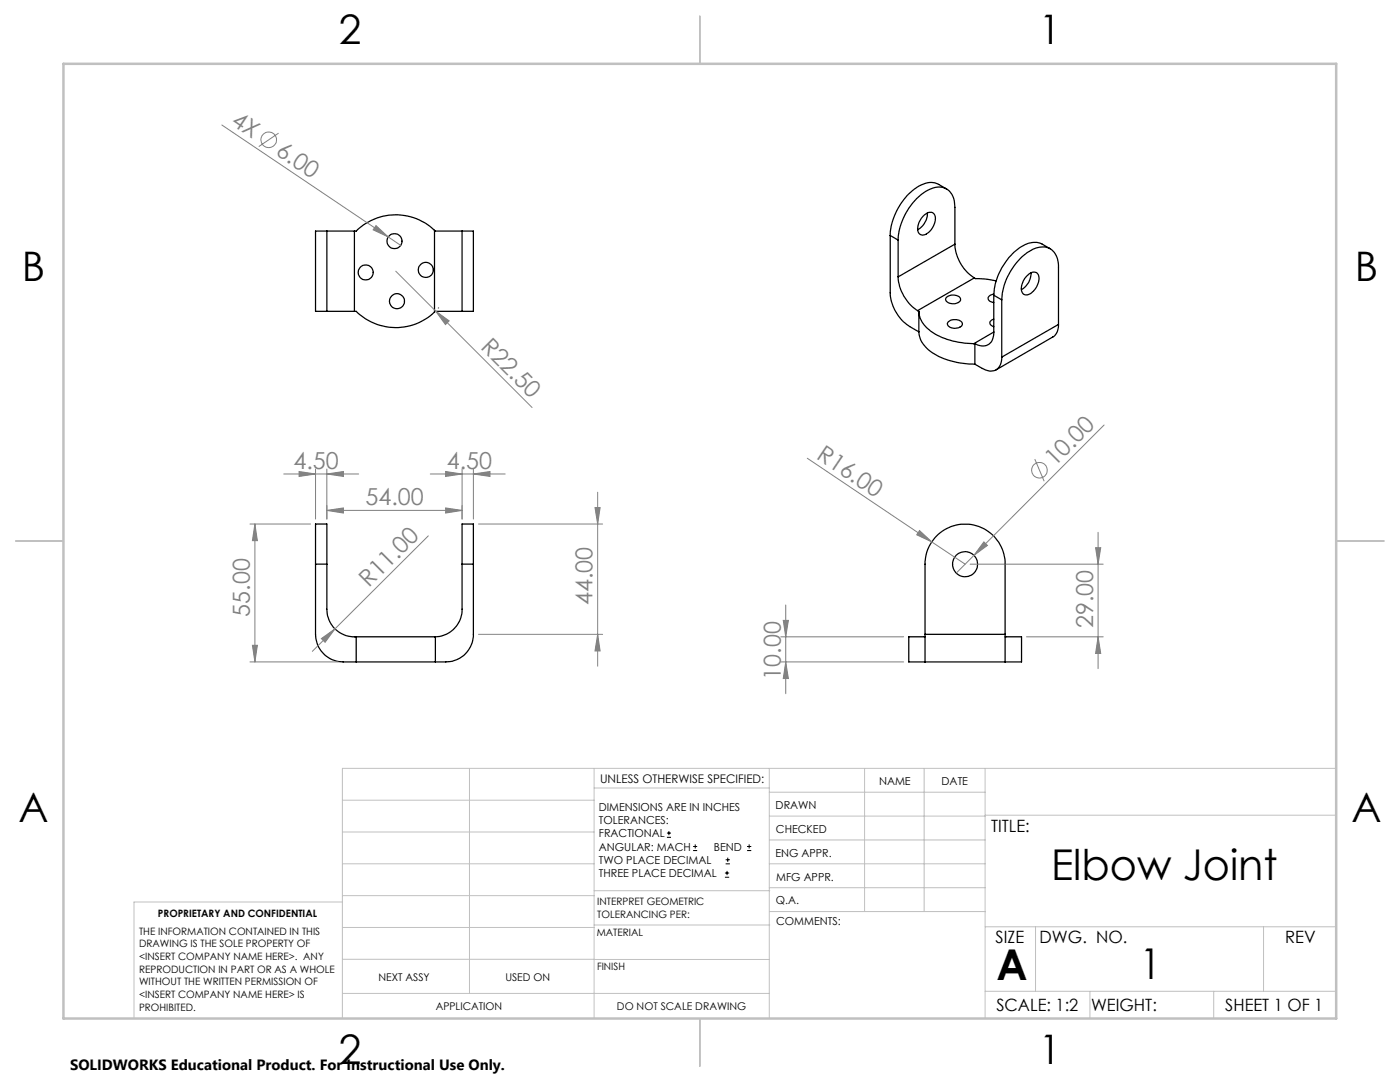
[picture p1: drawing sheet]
<svg xmlns="http://www.w3.org/2000/svg" width="279mm" height="216mm" viewBox="0 0 279 216" stroke-linecap="round" stroke-linejoin="round" font-family="sans-serif">
<g fill="none" stroke="#000" stroke-width=".25">
<path d="M188.9 37.7l-1.6-.9a4.2 4.2 0 0 0-4.5 .7 12.6 12.6 0 0 0-5.1 9.5M65.2 46.1h-2.2v16h2.2M65.2 46.1v16M65.2 46.1h5.5M70.7 46.1v16M86.7 46l.2 .1h5.3M86.7 46a11.2 11.2 0 0 0-15.6 .1h-.4M86.7 46v16.3M92.2 46.1v16M92.2 46.1h2.3v16h-2.3M177.7 47v11.4a8.6 8.6 0 0 0 3.8 6.8l1.9 1M177.7 47l1.5 .9"/>
<path d="M179.2 47.9a12.2 12.2 0 0 1 6.6-10.2 3.2 3.2 0 0 1 4.7 2.9l.1 8.1M179.2 55.2a8.5 8.5 0 0 0 3.9 6.8M179.2 47.9v7.3M184.2 43.1a1.45 1.45 0 0 1 2.2-.4 3.1 3.1 0 0 1-1.1 3.7 1.19 1.19 0 0 1-2.1-.2 3.5 3.5 0 0 1 1-3.1zM185.1 42.5a3.8 3.8 0 0 1-1.9 3.3M188.9 59.3a2.03 2.03 0 0 1 2.8 .2 1.09 1.09 0 0 1-1.4 1.1 1.23 1.23 0 0 1-1.6-1zM190.6 48.7a8.5 8.5 0 0 0 3.9 6.8M190.6 48.7l-11.4 6.5M194.5 55.5l.2 .1 1.8 .1 2.3 .4M194.5 55.5l-11.4 6.5M198.3 58.7a.86 .86 0 0 0-.9 .3 .86 .86 0 0 0 0 1l.9 .4M198.3 58.9l1.6 .9"/>
<path d="M198.3 58.9v7.4M199.9 59.8a12.3 12.3 0 0 1 6.6-10.2 3.2 3.2 0 0 1 4.7 2.9v12.2M199.9 59.8v11.5M204.9 55.1a1.53 1.53 0 0 1 2.1-.6 2.96 2.96 0 0 1-1 3.8 1.17 1.17 0 0 1-1.2 .6 1.17 1.17 0 0 1-1-1.1v-.2a4.1 4.1 0 0 1 1.1-2.5zM205.8 54.4a3.7 3.7 0 0 1-2 3.4M209.6 49.6l-1.6-.9a4.4 4.4 0 0 0-4.6 .8 12.6 12.6 0 0 0-5.1 9.4M65.2 62.1h5.5M70.7 62.1h.4a11.2 11.2 0 0 0 15.6 .2M92.2 62.1h-5.3l-.2 .2M183.1 62l.3 .1M183.4 66.2a6.1 6.1 0 0 0 3.9 4.9 17.8 17.8 0 0 0 7.3 1.6M183.4 62.1a5.6 5.6 0 0 0 3.2 4.5 16.1 16.1 0 0 0 7.7 2"/>
<path d="M183.4 62.1v4.1M189.2 64.2a1.96 1.96 0 0 1 2.9 .3 1.38 1.38 0 0 1-1.9 1 .85 .85 0 0 1-.9-.3 .85 .85 0 0 1-.1-1zM194.3 68.6h.3M194.6 68.6v4.1M198.3 66.3a2.36 2.36 0 0 1-1 2.4 2.36 2.36 0 0 1-2.7-.1M198.3 63.7a.76 .76 0 0 0-.7 .7 .76 .76 0 0 0 .7 .8M198.3 66.3l-4 2.3M199.9 71.3a2.35 2.35 0 0 1-2.4 2.7l-.9-.2-2-1.1M211.2 64.7a2.64 2.64 0 0 1-1.1 2.5l-11.3 6.6M211.2 64.7l-11.3 6.6M63 112.6v-8h2.2v8M63 112.6v14a5.5 5.5 0 0 0 5.5 5.5h2.6"/>
<path d="M63 112.6h2.2M65.2 112.6v9a5.5 5.5 0 0 0 5.9 5.5M92.2 112.6v9a5.5 5.5 0 0 1-5.3 5.5M92.2 112.6v-8h2.3v8M92.2 112.6h2.3M94.5 112.6v14a5.5 5.5 0 0 1-5.5 5.5h-2.1M71.1 132.1h15.8M71.1 127.1h15.8M71.1 127.1v5M86.9 127.1v5M184.6 126.6v-14a8 8 0 0 1 8-8 8 8 0 0 1 8 8v14M184.6 126.6v5.5"/>
<path d="M184.6 127.1h-3.2v5h3.2M184.6 132.1h16M184.6 126.6h16M200.6 126.6v5.5M200.6 127.1h3.3v5h-3.3"/>
<circle cx="73" cy="54.4" r="1.49"/>
<circle cx="78.7" cy="48.1" r="1.51"/>
<circle cx="85" cy="53.9" r="1.51"/>
<circle cx="79.2" cy="60.1" r="1.49"/>
<circle cx="192.6" cy="112.6" r="2.5"/>
</g>
<g fill="none" stroke="#808080" stroke-width=".2">
<path d="M44.3 24.9l33.2 22.4M55.6 26.6l-4 2.6M75 45l2.5 2.3-3-1.4zM77.5 47.3l2.5 1.7M79 54.1l7.9 8M86.9 62.1l2.7 1.9-.7 .8zM86.9 62.1l19.3 19.2M87.6 61.3l-.2 .3M56.6 94.6h15M59.7 94.1l3.3 .5-3.3 .5zM63 93.6v10M65.2 94.6l3.3-.5v1z"/>
<path d="M65.2 93.6v10M85.9 94.6h14.9M88.9 94.1l3.3 .5-3.3 .5zM92.2 93.6v10M94.5 94.6l3.3-.5v1zM94.5 93.6v10M119.3 98.2v34.7M161.1 91.4l24.8 16.7M206.5 91.6l1.9 4.4M220.3 84.8l-29.4 29.5M49.9 104.6h12.1M50.9 104.6l.5 3.3h-1z"/>
<path d="M50.9 104.6v27.5M65.2 101.8l3.3-.4v1zM65.2 101.8h27M85.5 106.9l-23.2 23.1M88.9 101.4l3.3 .4-3.3 .6zM95.5 104.6h24.8M118.7 101.3h1.1l-.5 3.3zM183.5 105.9l2.4 2.2-2.9-1.4zM185.9 108.1l6.7 4.5M193.6 112.6h26.6M196.4 108.1l.7 .7-2.7 2zM218.7 109.3h1l-.6 3.3z"/>
<path d="M219.1 106.2v27.2M49.9 132.1h17.6M50.4 128.8h1l-.5 3.3zM64.1 127.4l2.8-1.9-2 2.7zM95.5 126.6h24.8M119.3 126.6l.5 3.3h-1.1zM155.8 132.1h24.5M155.8 127.1h24.5M156.3 123.8h1l-.5 3.3zM156.8 132.1l.5 3.3h-1zM156.8 120.7v17.7M204.9 127.1h15.3"/>
<path d="M219.1 127.1l.6 3.3h-1z"/>
<circle cx="53.6" cy="27.9" r="1.56"/>
<circle cx="207.4" cy="93.8" r="1.56"/>
</g>
<g fill="none" stroke="#000" stroke-width=".2">
<path d="M133.1 167.1h.8M133.1 166.2h.8M133.5 165.8v.9M138.3 169.7h.8M138.3 168.9h.8M138.7 168.5v.8M144.7 175h.8M144.7 174.2h.8M144.8 172.4h.9M144.8 171.6h.9M145.1 173.8v.8M145.2 171.1v.9"/>
<path d="M149.1 169.7h.8M149.1 168.9h.8M149.5 168.5v.8"/>
</g>
<g fill="none" stroke="#c0c0c0" stroke-width=".2">
<path d="M68.3 159.7h50.3M93.7 153.3v44.9M118.6 153.3v49.9M118.6 157.2h34.9M153.5 153.3v49.9M153.5 158.1h43.1M172.5 153.3v28.6M184.4 153.3v28.6M196.6 153.3v49.9M266.7 153.3h-198.4v49.9M68.3 178.7h50.3M68.3 172.4h50.3"/>
<path d="M68.3 166h50.3M68.3 180h-41.6v23.2M118.6 177.7h35M153.5 167.6h43.1M153.5 162.8h43.1M153.5 172.4h43.1M153.5 177.1h43.1M196.6 162.7h70.1M68.3 198.2h85.2M68.3 191.4l85.2 .1M68.3 185.1h50.3M118.6 184.6h35"/>
<path d="M153.6 181.9h43M196.6 197.8h70.1M196.6 184.9h70.1M206.7 184.9v12.9M217.5 197.8v5.4M242.2 197.8v5.4M252.2 184.9v12.9"/>
</g>
<path d="M139.7 3.2v9.5M3.1 107.9h9.6M266.7 107.9h9.5M139.7 203.2v9.6" fill="none" stroke="#c0c0c0" stroke-width=".25"/>
<path d="M12.7 12.7h254v190.5h-254z" fill="none" stroke="#c0c0c0" stroke-width=".5"/>
<g fill="#808080">
<path d="M75 45l2.5 2.3-3-1.4z"/>
<path d="M183.5 105.9l2.4 2.2-2.9-1.4z"/>
<path d="M196.4 108.1l.7 .7-2.7 2z"/>
<path d="M64.1 127.4l2.8-1.9-2 2.7z"/>
<path d="M86.9 62.1l2.7 1.9-.7 .8z"/>
<path d="M65.2 94.6l3.3-.5v1zM59.7 94.1l3.3 .5-3.3 .5zM94.5 94.6l3.3-.5v1zM88.9 94.1l3.3 .5-3.3 .5z"/>
<path d="M65.2 101.8l3.3-.4v1zM88.9 101.4l3.3 .4-3.3 .6z"/>
<path d="M119.3 126.6l.5 3.3h-1.1zM118.7 101.3h1.1l-.5 3.3z"/>
<path d="M50.9 104.6l.5 3.3h-1zM50.4 128.8h1l-.5 3.3zM156.3 123.8h1l-.5 3.3zM156.8 132.1l.5 3.3h-1zM218.7 109.3h1l-.6 3.3zM219.1 127.1l.6 3.3h-1z"/>
</g>
<g font-size="8.5">
<text x="209.8" y="175.5">Elbow Joint</text>
<text x="198.9" y="195.5">A</text>
<text x="227.5" y="195.4">1</text>
</g>
<g font-size="8.1">
<text x="67.6" y="8.9">2</text>
<text x="207.3" y="8.9">1</text>
<text x="4.4" y="56.2">B</text>
<text x="270.4" y="56.2">B</text>
<text x="3.7" y="164.1">A</text>
<text x="269.7" y="164.1">A</text>
<text x="67.6" y="212.4">2</text>
<text x="207.3" y="212.4">1</text>
</g>
<g font-size="4.7" fill="#808080">
<text x="45.9" y="24.8" transform="rotate(34 45.9 24.8)">4X</text>
<text x="54.8" y="30.7" transform="rotate(34 54.8 30.7)">6.00</text>
<text x="95.7" y="69.4" transform="rotate(45 95.7 69.4)">R22.50</text>
<text x="58.6" y="93.5">4.50</text>
<text x="89.2" y="93.5">4.50</text>
<text x="162.8" y="91.3" transform="rotate(34 162.8 91.3)">R16.00</text>
<text x="210.5" y="93.2" transform="rotate(-45 210.5 93.2)">10.00</text>
<text x="73" y="100.8">54.00</text>
<text x="73.6" y="117.3" transform="rotate(-45 73.6 117.3)">R11.00</text>
<text x="49.9" y="123.1" transform="rotate(-90 49.9 123.1)">55.00</text>
<text x="118.3" y="120.8" transform="rotate(-90 118.3 120.8)">44.00</text>
<text x="218.2" y="125.4" transform="rotate(-90 218.2 125.4)">29.00</text>
<text x="155.8" y="135.6" transform="rotate(-90 155.8 135.6)">10.00</text>
</g>
<g font-size="3.4">
<text x="197.8" y="166">TITLE:</text>
<text x="198.7" y="188.1">SIZE</text>
<text x="207.5" y="188.1">DWG. NO.</text>
<text x="256.5" y="188.2">REV</text>
<text x="198.8" y="201.7">SCALE: 1:2</text>
<text x="217.7" y="201.8">WEIGHT:</text>
<text x="244.5" y="201.7">SHEET 1 OF 1</text>
</g>
<text font-size="3" x="14" y="213.5">SOLIDWORKS Educational Product. For Instructional Use Only.</text>
<text font-size="2.4" x="119.8" y="156.2">UNLESS OTHERWISE SPECIFIED:</text>
<g font-size="2.2">
<text x="119.5" y="161.8">DIMENSIONS ARE IN INCHES</text>
<text x="154.8" y="161.4">DRAWN</text>
<text x="175.4" y="156.6">NAME</text>
<text x="187.9" y="156.7">DATE</text>
<text x="119.5" y="164.4">TOLERANCES:</text>
<text x="119.5" y="167.1">FRACTIONAL</text>
<text x="154.9" y="166.3">CHECKED</text>
<text x="119.5" y="169.7">ANGULAR: MACH</text>
<text x="119.5" y="172.4">TWO PLACE DECIMAL</text>
<text x="142.5" y="169.7">BEND</text>
<text x="154.8" y="170.9">ENG APPR.</text>
<text x="119.5" y="175">THREE PLACE DECIMAL</text>
<text x="154.9" y="175.7">MFG APPR.</text>
<text x="154.9" y="180.4">Q.A.</text>
<text x="154.9" y="184.6">COMMENTS:</text>
</g>
<g font-size="2.1">
<text x="75.5" y="195.7">NEXT ASSY</text>
<text x="100.9" y="195.7">USED ON</text>
<text x="86.9" y="201.5">APPLICATION</text>
<text x="123.1" y="201.6">DO NOT SCALE DRAWING</text>
</g>
<g font-size="2">
<text x="31.5" y="182.9">PROPRIETARY AND CONFIDENTIAL</text>
<text x="119.2" y="180.6">INTERPRET GEOMETRIC</text>
<text x="119.2" y="183.1">TOLERANCING PER:</text>
<text x="27.8" y="186.5">THE INFORMATION CONTAINED IN THIS</text>
<text x="27.8" y="189">DRAWING IS THE SOLE PROPERTY OF</text>
<text x="27.8" y="191.6">&lt;INSERT COMPANY NAME HERE&gt;. ANY</text>
<text x="119.1" y="186.7">MATERIAL</text>
<text x="27.8" y="194.1">REPRODUCTION IN PART OR AS A WHOLE</text>
<text x="27.8" y="196.6">WITHOUT THE WRITTEN PERMISSION OF</text>
<text x="119.1" y="193.5">FINISH</text>
<text x="27.8" y="199.1">&lt;INSERT COMPANY NAME HERE&gt; IS</text>
<text x="27.8" y="201.7">PROHIBITED.</text>
</g>
</svg>
